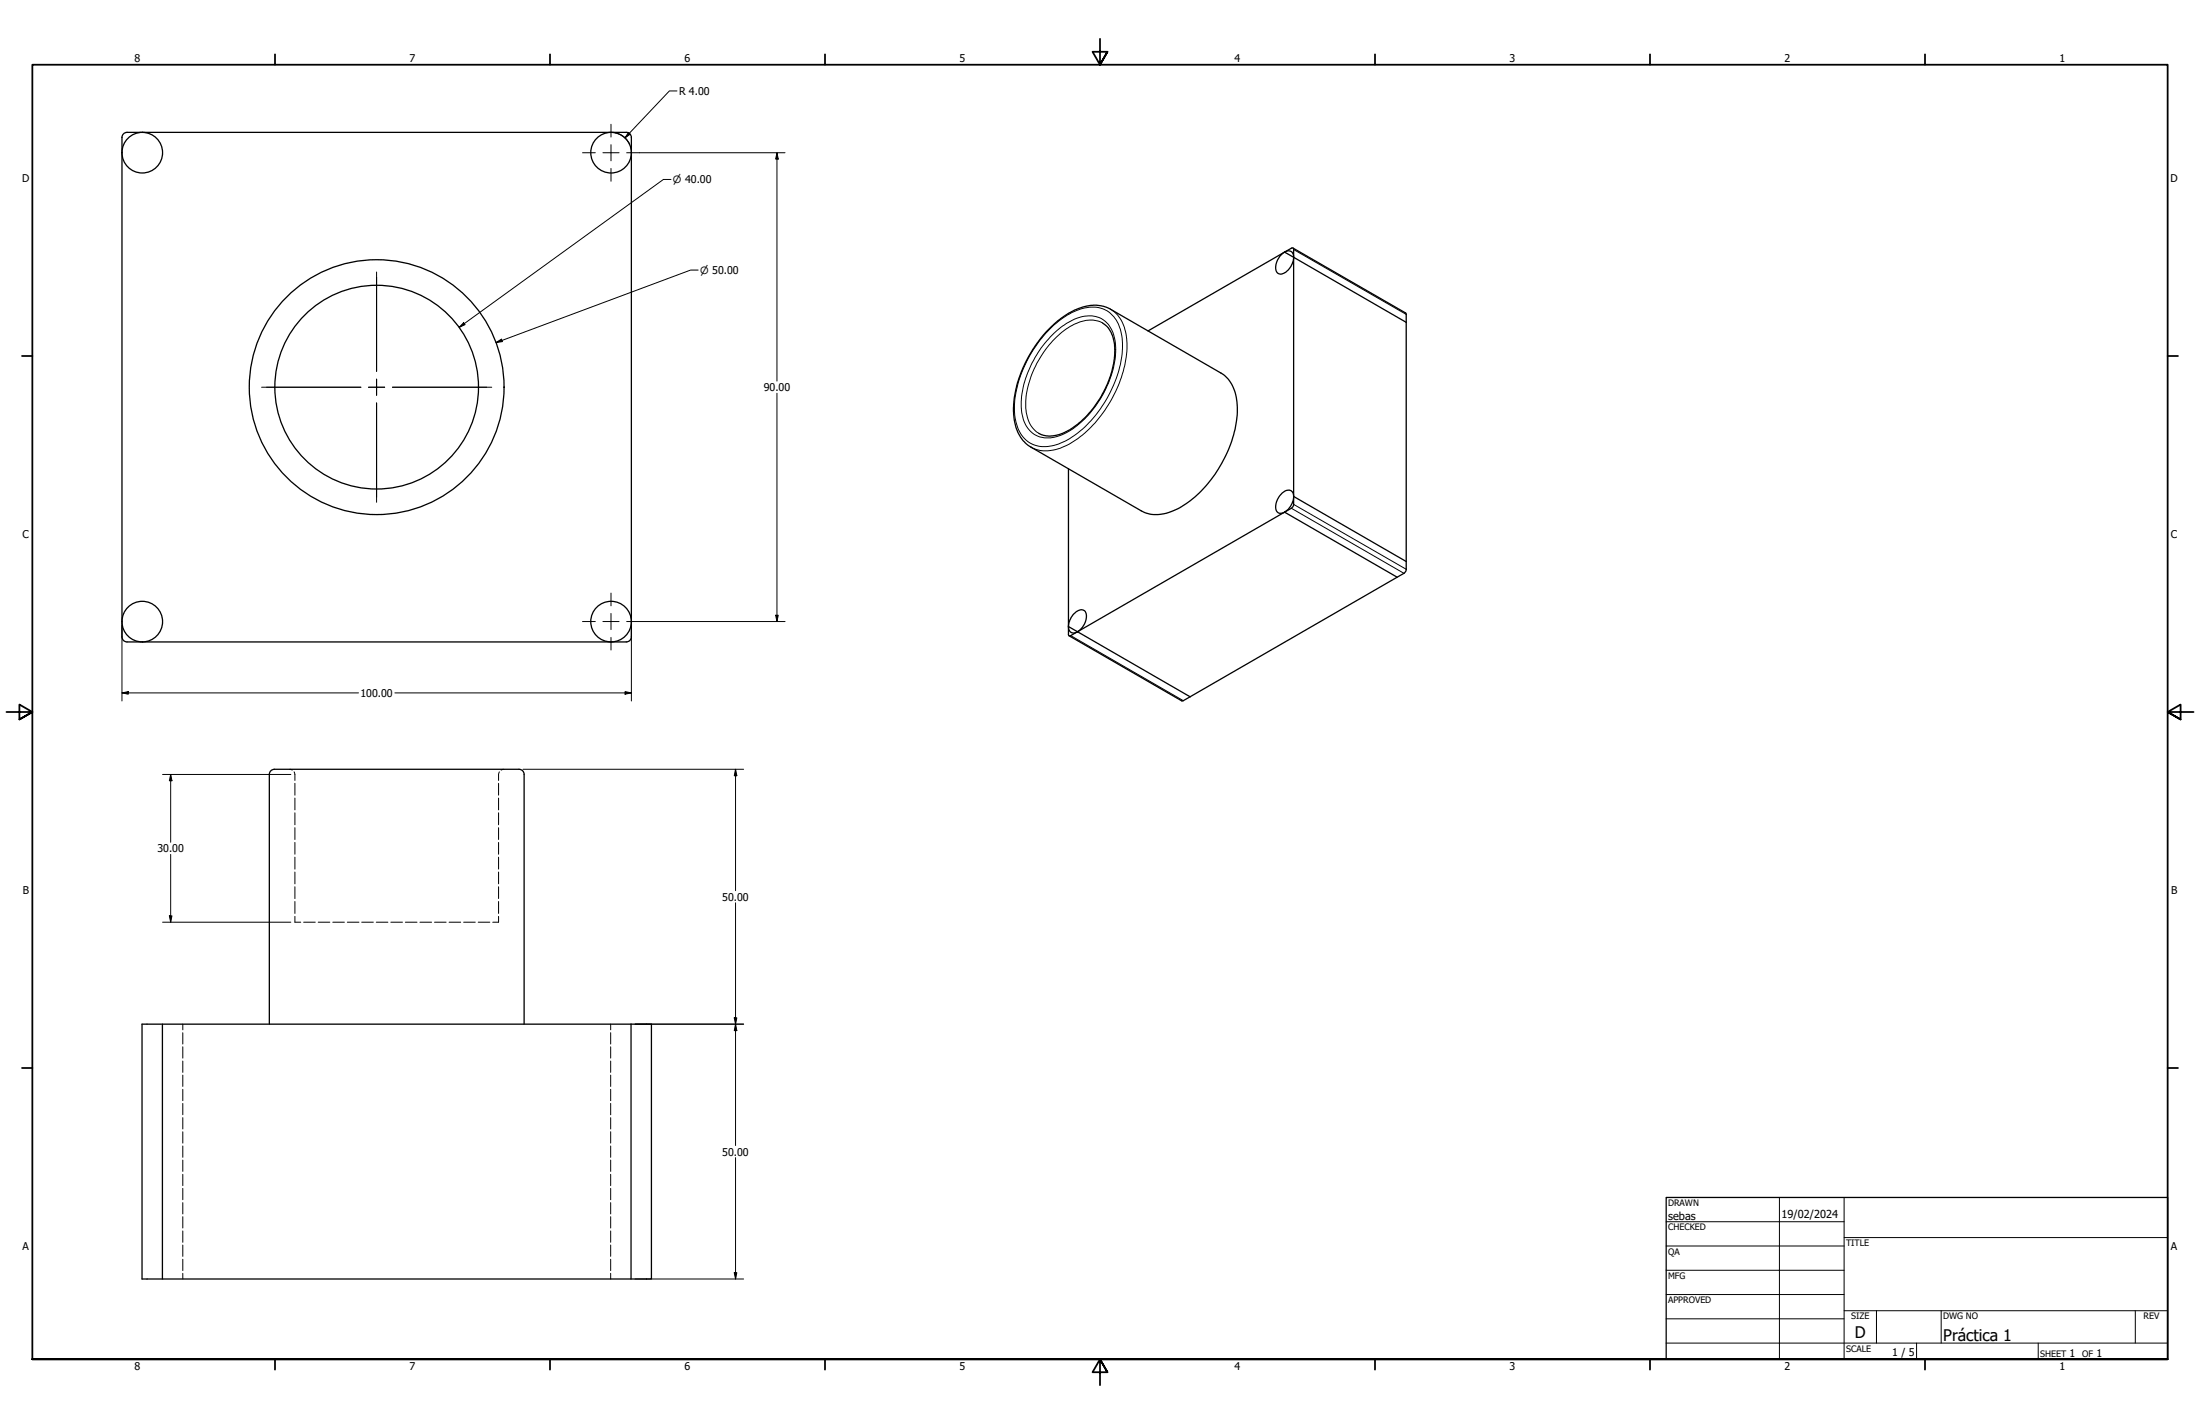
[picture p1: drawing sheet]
<svg xmlns="http://www.w3.org/2000/svg" width="864mm" height="559mm" viewBox="0 0 864 559" stroke-linecap="round" stroke-linejoin="round" font-family="sans-serif">
<!-- layer: Visible (ANSI) -->
<g fill="none" stroke="#000" stroke-width=".51">
<path d="M47.9 59.9a8 8 0 0 0 11.6 7.1 8 8 0 0 0 .9-13.6 8 8 0 0 0-12.4 5.4l-.1 1.1M47.9 53.9l.6-1.4 1.3-.6h196l1.5 .6 .5 1.4M47.9 53.9v6M247.8 59.9a8 8 0 0 0-11.6-7.1 8 8 0 0 0-.9 13.6 8 8 0 0 0 12.5-5.4v-1.1M247.8 53.9v196l-.5 1.4-1.4 .6h-196l-1.4-.6-.6-1.4v-190M504.3 98.9l2.6-1.5a.54 .54 0 0 1 .6-.1 .54 .54 0 0 1 .3 .6v100.2l-.7 1.2-2.8 1.7M504.3 98.9a2.16 2.16 0 0 1 2.5-.2 2.16 2.16 0 0 1 1 2.3M504.3 98.9a6.5 6.5 0 0 0-3 8 2.93 2.93 0 0 0 4.4-.9l1.5-2.4 .6-2.6M504.3 98.9l3.5 2.1M504.3 98.9l-53.6 31M507.6 97.3l44.2 25.5 .2 .4v100.4l-.9 1.4-83.9 48.4M507.8 101l44.2 25.5"/>
<path d="M410.8 130.1a29.8 29.8 0 0 1 17.5-10.3 12.9 12.9 0 0 1 7.6 1.5l43.3 25.1a15.1 15.1 0 0 1 6.5 13.5 48.7 48.7 0 0 1-22.7 39.4 15.5 15.5 0 0 1-15 1.2l-43.3-25a15.8 15.8 0 0 1-6.9-14.2 48.6 48.6 0 0 1 13-31.2zM432.8 126.7a12.7 12.7 0 0 1 4.8 12 39 39 0 0 1-19.2 30.7 11.4 11.4 0 0 1-10.6 .7M419.4 184v64.9a.54 .54 0 0 0 .3 .6 .54 .54 0 0 0 .6-.1l2.7-1.5M507.8 194.8a7.7 7.7 0 0 1-3.5 6.2M507.8 194.8a2.32 2.32 0 0 0-1.5-2.4 2.32 2.32 0 0 0-2.7 .9 6.4 6.4 0 0 0-2.3 7.6 2.31 2.31 0 0 0 3 .1M507.8 194.8l44.2 25.5M504.3 201l44.1 25.5M504.3 201l-81.3 46.9M419.4 245.9a2.16 2.16 0 0 0 1.1 2.3 2.16 2.16 0 0 0 2.5-.3M419.4 245.9a6.9 6.9 0 0 1 5.2-6.6 2.67 2.67 0 0 1 1.7 3.8l-1.4 3-1.9 1.8M419.4 245.9l3.6 2M419.7 249.5l44.2 25.5h.6l2.7-1.6"/>
<path d="M423 247.9l44.2 25.5M55.8 401.9h199.9v100h-199.9zM63.8 401.9v100M105.7 401.9v-98l.6-1.4 1.5-.6h95.9l1.5 .6 .5 1.4v98M247.7 401.9v100"/>
<circle cx="147.9" cy="151.9" r="50"/>
<circle cx="147.9" cy="151.9" r="40"/>
<circle cx="55.8" cy="243.9" r="8"/>
<circle cx="239.9" cy="243.9" r="8"/>
</g>
<!-- layer: Hidden (ANSI) -->
<g fill="none" stroke="#000" stroke-width=".39">
<path d="M113.7 301.9l1 .3M115.4 302.9l.4 1v2.4M115.8 307.4v4.6M115.8 313.2v4.6M115.8 319v4.7M195.7 307.4v4.6M195.7 313.2v4.6M195.7 319v4.7M196 302.9l-.3 1v2.4M197.7 301.9l-1 .3M115.8 324.8v4.6M115.8 330.6v4.6"/>
<path d="M115.8 336.4v4.7M195.7 324.8v4.6M195.7 330.6v4.6M195.7 336.4v4.7M115.8 359.6v2.3h2.2M115.8 342.2v4.6M115.8 348v4.6M115.8 353.8v4.7M195.7 359.6v2.3h-2.3M195.7 342.2v4.6M195.7 348v4.6M195.7 353.8v4.7"/>
<path d="M119.2 361.9h4.6M124.9 361.9h4.6M130.6 361.9h4.6M136.3 361.9h4.6M142 361.9h4.6M147.7 361.9h4.6M153.4 361.9h4.6M159.1 361.9h4.6M164.8 361.9h4.6M170.6 361.9h4.5M176.3 361.9h4.5M182 361.9h4.6"/>
<path d="M187.7 361.9h4.6M71.8 401.9v2.2M71.8 405.3v4.4M71.8 410.8v4.4M71.8 416.4v4.4M239.7 401.9v2.2M239.7 405.3v4.4M239.7 410.8v4.4M239.7 416.4v4.4M71.8 421.9v4.4M71.8 427.5v4.4M71.8 433v4.5"/>
<path d="M71.8 438.6v4.4M239.7 421.9v4.4M239.7 427.5v4.4M239.7 433v4.5M239.7 438.6v4.4M71.8 444.1v4.5M71.8 449.7v4.5M71.8 455.2v4.5M239.7 444.1v4.5M239.7 449.7v4.5M239.7 455.2v4.5M71.8 460.8v4.5"/>
<path d="M71.8 466.3v4.5M71.8 471.9v4.5M71.8 477.5v4.4M239.7 460.8v4.5M239.7 466.3v4.5M239.7 471.9v4.5M239.7 477.5v4.4M71.8 483v4.5M71.8 488.6v4.4M71.8 494.2v4.4M71.8 499.7v2.2M239.7 483v4.5"/>
<path d="M239.7 488.6v4.4M239.7 494.2v4.4M239.7 499.7v2.2"/>
</g>
<!-- layer: Visible Narrow (ANSI) -->
<path d="M507.8 97.9l44.2 25.5M412.2 129a24.6 24.6 0 0 1 17.6-8.5 11.6 11.6 0 0 1 10.4 10.4 38.9 38.9 0 0 1-6.2 26.5 37.8 37.8 0 0 1-19.3 17.1 11.3 11.3 0 0 1-15.1-6.4 31.1 31.1 0 0 1 1.5-22 50.5 50.5 0 0 1 11.1-17.1zM413.1 131.4a21.4 21.4 0 0 1 15.6-7.4 10.4 10.4 0 0 1 9 9.6 38.1 38.1 0 0 1-9.7 28.4 25 25 0 0 1-16.4 9.8 10.1 10.1 0 0 1-10.5-9.6 37.9 37.9 0 0 1 9.7-28.3zM432.8 126.7a12.8 12.8 0 0 0-12.7 1.4 39 39 0 0 0-17.4 31.2 12.2 12.2 0 0 0 5.1 10.8M435.9 121.3a14.7 14.7 0 0 1 6.4 12.6 48.1 48.1 0 0 1-14.9 34.6 26.8 26.8 0 0 1-16.2 8.4 11.2 11.2 0 0 1-6.5-1.4M506.9 199.5l44.2 25.5M507.8 197.9l44.2 25.5M420.3 249.4l44.2 25.6" fill="none" stroke="#000" stroke-width=".39"/>
<!-- layer: Border (ANSI) -->
<g fill="none" stroke="#000" stroke-width=".7">
<path d="M431.8 15.2v10.2l-2.9-5.1h5.8l-2.9 5.1 2.9-5.1M107.9 21.3v4.1M215.9 21.3v4.1M323.8 21.3v4.1M539.8 21.3v4.1M647.7 21.3v4.1M755.6 21.3v4.1M8.6 139.7h4.1M850.9 139.7h4.1M2.5 279.4h10.2l-5.1-2.9v5.8l5.1-2.9-5.1 2.9M861.1 279.4h-10.2l5.1-2.9v5.8l-5.1-2.9 5.1 2.9M8.6 419.1h4.1"/>
<path d="M850.9 419.1h4.1M12.7 533.4v-508h838.2v508h-838.2h838.2M107.9 533.4v4.1M215.9 533.4v4.1M323.8 533.4v4.1M434.7 538.5l-2.9-5.1 2.9 5.1h-5.8l2.9-5.1v10.2M539.8 533.4v4.1M647.7 533.4v4.1M755.6 533.4v4.1"/>
</g>
<!-- layer: Title (ANSI) -->
<g fill="none" stroke="#000" stroke-width=".39">
<path d="M654 479.4h69.9M698.5 469.9v63.5M723.9 469.9v63.5M654 488.9h69.9M654 498.5h69.9M723.9 485.6h127M654 508h69.9M654 517.5h69.9M723.9 514.3h127M736.6 514.3v12.7M762 514.3v12.7M838.2 514.3v12.7"/>
<path d="M654 527h196.9M752.3 527v6.4M800.1 527v6.4"/>
</g>
<path d="M654 469.9h196.9v63.5h-196.9z" fill="none" stroke="#000" stroke-width=".51"/>
<!-- layer: Dimension (ANSI) -->
<g fill="none" stroke="#000" stroke-width=".39">
<path d="M265.7 35.7h-2.9l-17.4 18.4M241.4 52.1a8 8 0 0 1 5.8 4.6M246.7 51.9l.7 .7-2 1.5zM251 59.9h57.2M305 59.9l.5 2.5h-1zM305 59.9v89.6M263.4 70.4h-3l-80.1 58.1M274.1 106h-3l-76.4 28.4M182 126.6l.6 .8-2.3 1.1zM194.7 134.4l2.1-1.3 .4 .9zM305 154.3v89.6M47.9 245.5v29.6"/>
<path d="M247.8 245.5v29.6M251 243.9h57.2M304.5 241.4h1l-.5 2.5zM47.9 271.9l2.5-.5v1zM47.9 271.9h92.8M155 271.9h92.8M245.4 271.4l2.4 .5-2.4 .5zM63.8 303.9h50.4M67 303.9l.5 2.5h-1zM67 303.9v26.6M205.3 301.9h86.6M288.7 301.9l.5 2.5h-1z"/>
<path d="M288.7 301.9v47.6M67 335.3v26.6M66.5 359.4h1l-.5 2.5zM288.7 354.3v95.2M63.8 361.9h50.4M288.2 399.4h1l-.5 2.5zM249.3 401.9h42.6M288.7 401.9l.5 2.5h-1zM288.7 454.3v47.6M288.2 499.4h1l-.5 2.5zM249.3 501.9h42.6"/>
</g>
<g fill="#000">
<path d="M246.7 51.9l.7 .7-2 1.5zM305 59.9l.5 2.5h-1zM182 126.6l.6 .8-2.3 1.1zM194.7 134.4l2.1-1.3 .4 .9zM304.5 241.4h1l-.5 2.5zM47.9 271.9l2.5-.5v1zM245.4 271.4l2.4 .5-2.4 .5zM67 303.9l.5 2.5h-1zM288.7 301.9l.5 2.5h-1zM66.5 359.4h1l-.5 2.5zM288.2 399.4h1l-.5 2.5zM288.7 401.9l.5 2.5h-1z"/>
<path d="M288.2 499.4h1l-.5 2.5z"/>
</g>
<!-- layer: Center Mark (ANSI) -->
<g fill="none" stroke="#000" stroke-width=".39">
<path d="M228.7 59.9h5M236.7 59.9h6.3M239.8 48.8v5M239.8 56.8v6.3M246 59.9h5M239.8 66.1v5M147.8 106.7v39M102.7 152h39M144.7 152h6.3M147.8 148.8v6.3M147.8 158.1v39M154.1 152h38.9"/>
<path d="M239.8 232.7v5M228.7 243.9h5M236.7 243.9h6.3M239.8 240.7v6.4M239.8 250.1v5M246 243.9h5"/>
</g>
<g font-size="6.3">
<text x="728.1" y="524.9">D</text>
<text x="762.8" y="526.2">Práctica 1</text>
</g>
<g font-size="4.3">
<text x="654.8" y="478.6">sebas</text>
<text x="699.3" y="478">19/02/2024</text>
</g>
<g font-size="4.2">
<text x="52.8" y="24.4">8</text>
<text x="160.8" y="24.4">7</text>
<text x="268.7" y="24.4">6</text>
<text x="376.7" y="24.4">5</text>
<text x="484.6" y="24.4">4</text>
<text x="592.6" y="24.4">3</text>
<text x="700.5" y="24.4">2</text>
<text x="808.5" y="24.4">1</text>
<text x="266.6" y="37.2">R 4.00</text>
<text x="8.8" y="71.4">D</text>
<text x="852" y="71.4">D</text>
<text x="299.8" y="153.5">90.00</text>
<text x="8.9" y="211.1">C</text>
<text x="852.2" y="211.1">C</text>
<text x="141.5" y="273.4">100.00</text>
<text x="61.8" y="334.5">30.00</text>
<text x="9" y="350.8">B</text>
<text x="283.5" y="353.4">50.00</text>
<text x="852.2" y="350.8">B</text>
<text x="283.5" y="453.5">50.00</text>
<text x="8.9" y="490.5">A</text>
<text x="852.2" y="490.5">A</text>
<text x="742.8" y="532">1 / 5</text>
<text x="812.4" y="532.6">1</text>
<text x="823" y="532.6">1</text>
<text x="52.8" y="537.5">8</text>
<text x="160.8" y="537.5">7</text>
<text x="268.7" y="537.5">6</text>
<text x="376.7" y="537.5">5</text>
<text x="484.6" y="537.5">4</text>
<text x="592.6" y="537.5">3</text>
<text x="700.5" y="537.5">2</text>
<text x="808.5" y="537.5">1</text>
</g>
<g font-size="3.9">
<text x="264.2" y="71.9">⌀ 40.00</text>
<text x="274.9" y="107.5">⌀ 50.00</text>
</g>
<g font-size="3.5">
<text x="654.8" y="473.2">DRAWN</text>
<text x="654.8" y="482.8">CHECKED</text>
<text x="724.7" y="488.9">TITLE</text>
<text x="654.8" y="492.3">QA</text>
<text x="654.8" y="501.8">MFG</text>
<text x="654.8" y="511.4">APPROVED</text>
<text x="726.7" y="517.7">SIZE</text>
<text x="762.8" y="517.7">DWG NO</text>
<text x="841.4" y="517.7">REV</text>
<text x="724.7" y="530.4">SCALE</text>
<text x="800.9" y="532.6">SHEET</text>
<text x="817.4" y="532.6">OF</text>
</g>
</svg>
